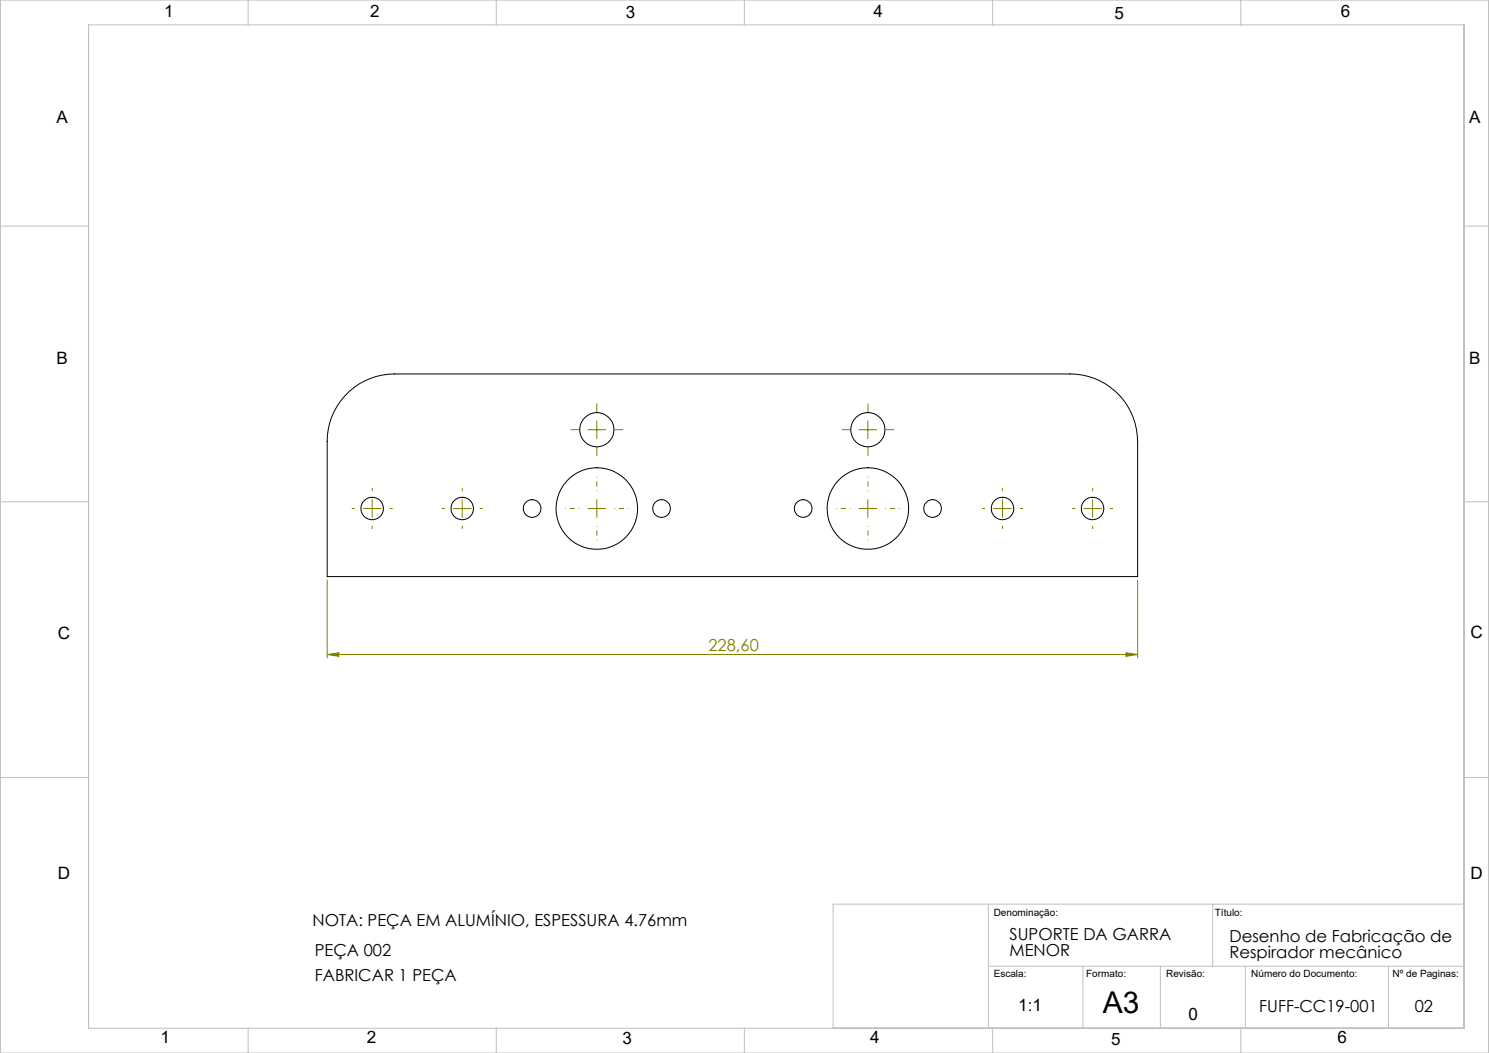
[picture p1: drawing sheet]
<svg xmlns="http://www.w3.org/2000/svg" width="420mm" height="297mm" viewBox="0 0 420 297" stroke-linecap="round" stroke-linejoin="round" font-family="sans-serif">
<g fill="none" stroke="#c0c0c0" stroke-width=".28">
<path d="M0 0h420v297h-420zM25 7h388v283h-388zM70 0v7M140 0v7M210 0v7M280 0v7M350 0v7M0 63.8h25M413 63.8h7M0 141.5h25M413 141.5h7M0 219.3h25"/>
<path d="M413 219.3h7M278.8 255v35M342.1 255v17.5M413 255h-178v35M278.8 272.5h134.2M305.5 272.5v17.5M327.3 272.5v17.5M351.3 272.5v17.5M391.7 272.5v17.5M70 290v7M140 290v7M210 290v7"/>
<path d="M280 290v7M350 290v7"/>
</g>
<g fill="none" stroke="#808000" stroke-width=".28">
<path d="M168.3 118.7v5M244.8 118.7v5M165.8 121.2h5.1M242.3 121.2h5M102.5 143.4h5M105 140.9v5M127.9 143.4h5M130.4 140.9v5M165.8 143.4h5.1M168.3 140.9v5M242.3 143.4h5M244.8 140.9v5"/>
<path d="M280.3 143.4h5M282.8 140.9v5M305.7 143.4h5M308.2 140.9v5M92.3 163.6v22M320.9 163.6v22M92.3 184.6l3.3-.5v1zM92.3 184.6h228.6M317.6 184.1l3.3 .5-3.3 .5z"/>
</g>
<path d="M168.4 138.4v-3.8M244.8 138.4v-3.8M163.4 143.4h-3.9M168.4 148.4v3.9M173.4 143.4h3.8M239.8 143.4h-3.8M244.8 148.4v3.9M249.8 143.4h3.9" fill="none" stroke="#808000" stroke-width=".28" stroke-dasharray="15.2 1.3 1.3 1.3" stroke-dashoffset="15.2"/>
<g fill="none" stroke="#808000" stroke-width=".28" stroke-dasharray="15.2 1.3 1.3 1.3">
<path d="M168.4 116.2v-2.3M244.8 116.2v-2.3M105 138.4v-.7M130.4 138.4v-.7M163.4 121.2h-2.4M168.4 126.2v2.3M173.4 121.2h2.3M239.8 121.2h-2.3M244.8 126.2v2.3M249.8 121.2h2.3M282.8 138.4v-.7M308.2 138.4v-.7"/>
<path d="M100 143.4h-.7M105 148.4v.7M110 143.4h.7M125.4 143.4h-.7M130.4 148.4v.7M135.4 143.4h.7M277.8 143.4h-.7M282.8 148.4v.7M287.8 143.4h.7M303.2 143.4h-.7M308.2 148.4v.7M313.2 143.4h.7"/>
</g>
<path d="M92.3 184.6l3.3-.5v1zM317.6 184.1l3.3 .5-3.3 .5z" fill="#808000"/>
<g fill="none" stroke="#000" stroke-width=".28">
<path d="M98.5 110.4a19.1 19.1 0 0 1 12.8-4.9h190.5a19 19 0 0 1 19.1 19v38.1h-228.6v-38.1a18.9 18.9 0 0 1 6.2-14.1z"/>
<circle cx="168.4" cy="121.2" r="4.8"/>
<circle cx="244.8" cy="121.2" r="4.8"/>
<circle cx="105" cy="143.4" r="3.2"/>
<circle cx="130.4" cy="143.4" r="3.2"/>
<circle cx="150.1" cy="143.4" r="2.5"/>
<circle cx="168.4" cy="143.4" r="11.5"/>
<circle cx="186.6" cy="143.4" r="2.5"/>
<circle cx="226.6" cy="143.4" r="2.49"/>
<circle cx="244.8" cy="143.4" r="11.5"/>
<circle cx="263" cy="143.4" r="2.5"/>
<circle cx="282.8" cy="143.4" r="3.2"/>
<circle cx="308.2" cy="143.4" r="3.2"/>
</g>
<text font-size="8.5" x="311.1" y="285.7">A3</text>
<g font-size="4.8">
<text x="46.3" y="4.7">1</text>
<text x="104.4" y="4.7">2</text>
<text x="176.5" y="5.1">3</text>
<text x="246.4" y="4.9">4</text>
<text x="314.4" y="5.3">5</text>
<text x="378.2" y="4.9">6</text>
<text x="16" y="34.7">A</text>
<text x="414.4" y="34.6">A</text>
<text x="16" y="102.6">B</text>
<text x="414.4" y="102.5">B</text>
<text x="16.3" y="180.1">C</text>
<text x="414.8" y="180">C</text>
<text x="16.3" y="248">D</text>
<text x="414.8" y="247.9">D</text>
<text x="287.2" y="285.3">1:1</text>
<text x="335.2" y="287.6">0</text>
<text x="45.3" y="294">1</text>
<text x="103.4" y="294">2</text>
<text x="175.6" y="294.4">3</text>
<text x="245.4" y="294.2">4</text>
<text x="313.4" y="294.6">5</text>
<text x="377.3" y="294.2">6</text>
</g>
<text font-size="4.7" fill="#808000" x="199.8" y="183.6">228,60</text>
<g font-size="4.7">
<text x="88.2" y="261.2">NOTA: PEÇA EM ALUMÍNIO, ESPESSURA 4.76mm</text>
<text x="88.8" y="269.6">PEÇA 002</text>
<text x="284.8" y="265.3">SUPORTE DA GARRA</text>
<text x="284.8" y="269.8">MENOR</text>
<text x="346.8" y="265.6">Desenho de Fabricação de</text>
<text x="346.8" y="270.1">Respirador mecânico</text>
<text x="88.8" y="276.8">FABRICAR 1 PEÇA</text>
<text x="355.2" y="285.4">FUFF-CC19-001</text>
<text x="399.1" y="285.4">02</text>
</g>
<g font-size="2.8">
<text x="280.3" y="258.5">Denominação:</text>
<text x="342.7" y="258.5">Título:</text>
<text x="280.3" y="275.6">Escala:</text>
<text x="306.4" y="275.6">Formato:</text>
<text x="328.9" y="275.6">Revisão:</text>
<text x="352.9" y="275.6">Número do Documento:</text>
<text x="392.8" y="275.6">Nº de Paginas:</text>
</g>
</svg>
